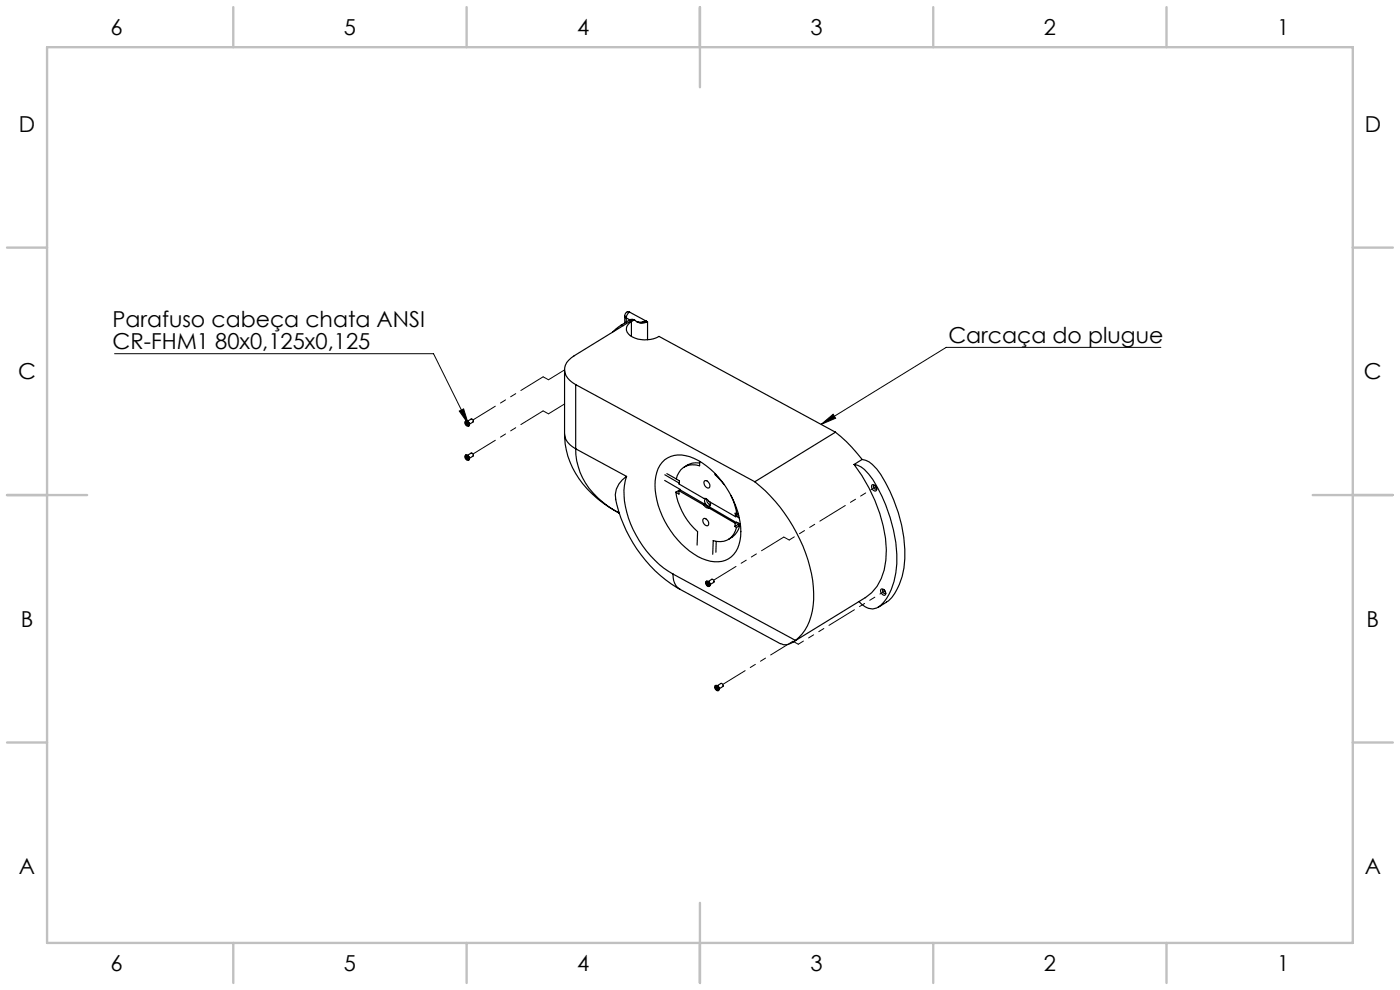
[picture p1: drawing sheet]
<svg xmlns="http://www.w3.org/2000/svg" width="297mm" height="210mm" viewBox="0 0 297 210" stroke-linecap="round" stroke-linejoin="round" font-family="sans-serif">
<path d="M24.3 75h67.7l7.3 14.9M246.3 73.7h-45.6l-26.5 16.3M97.4 87.2l1-.5 .9 3.2zM174.2 90l2.5-2.1 .6 .8z" fill="none" stroke="#000" stroke-width=".21"/>
<g fill="none" stroke="#c0c0c0" stroke-width=".5">
<path d="M10 10h277v190h-277zM49.5 1.5v8.5M99 1.5v8.5M148.5 1.5v17M198 1.5v8.5M247.5 1.5v8.5M1.5 52.5h8.5M287 52.5h8.5M1.5 105h17M278.5 105h17M1.5 157.5h8.5M287 157.5h8.5"/>
<path d="M148.5 191.5v17M49.5 200v8.5M99 200v8.5M198 200v8.5M247.5 200v8.5"/>
</g>
<path d="M174.2 90l2.5-2.1 .6 .8zM97.4 87.2l1-.5 .9 3.2z" fill="#000"/>
<g fill="none" stroke="#000" stroke-width=".25">
<path d="M119.8 78.4v13.6a18.1 18.1 0 0 0 8.2 14.7l3.3 2.1M131.7 69l-1.7 1.4M131.7 69l.5 .1M132.2 69.1l-10.4 6.4a3.1 3.1 0 0 0-1.7 4.2 5.1 5.1 0 0 0 2 1.9M132.5 67l.4 .4M132.5 67v1.5M132.9 67.4l.7 .4M132.9 67.4v.9M133.6 67.9l.5-.2 .4 .2M133.6 66.2a.75 .75 0 0 0-1.1 .8M133.6 66.2a1.6 1.6 0 0 0-.7 1.2M133.6 67.9h.5"/>
<path d="M133.6 67.9l-1.9 1.1M133.6 66.2l3.5 1.9M133.9 68.2a1.72 1.72 0 0 0-1 1.7 1.72 1.72 0 0 0 1.2 1.6 6.2 6.2 0 0 0 5.7-.1l37.4 20.3M133.9 68.2v3.2M134.1 67.9l.2 .1M134.1 67.9l-1.9 1.2M134.3 68l.4-.1a2.37 2.37 0 0 0 2.7 .4M134.3 68l-.4 .2M134.5 67.9h-.4M134.5 67.9l.2 .1M136.4 68.2l-1.2 .1M137.1 68.1l-.6 .1"/>
<path d="M137.1 68.1l.1 .1M137.2 68.2l-1.1 .2-1-.1M137.2 68.2l.2 .1M137.4 68.3v3.8M98.6 89.5a.62 .62 0 0 1 .8 .1 .62 .62 0 0 1 0 .8h-.3l-.4-.3zM98.6 96.7a.6 .6 0 0 1 .8 .1 .6 .6 0 0 1 0 .8l-.5-.1-.3-.4zM98.7 89.4a.64 .64 0 0 1 .8 .2 .64 .64 0 0 1-.1 .8M98.7 96.6a.63 .63 0 0 1 .7 .3 .63 .63 0 0 1 0 .7M98.8 89.8l.2 .1M98.8 97l.2 .1M99 89.7v-.2l.2 .1v.2M99 96.9v-.2l.2 .1v.2"/>
<path d="M99 89.7l-.2-.1v.2M99 89.9v.3M99 97.1v.3M99 96.9l-.2-.1v.2M99.2 89.4l.7-.5a.42 .42 0 0 1 .4 .6l-.7 .5M99.2 96.6l.7-.5a.4 .4 0 0 1 .5 .2 .4 .4 0 0 1-.1 .5l-.7 .4M99.2 90v.2h-.2M99.2 97.3v.2l-.2-.1M99.2 89.8l.1 .3-.1-.1M99.2 97l.1 .4-.1-.1M99.2 89.7h-.2M99.2 89.7l-.4 .1"/>
<path d="M99.2 89.8l-.2 .1M99.2 96.9h-.2M99.2 97h-.4M99.2 97l-.2 .1M99.2 89.8l-.2 .4M99.2 97.1l-.2 .3M99.3 89.4l.3 .5M99.3 96.7l.3 .4M99.3 89.9l-.1 .1M99.3 97.1l-.1 .2M119.8 92.1v.1a4 4 0 0 0 2.3 3M122.1 95.2a14.6 14.6 0 0 0 6.9 12.2l2.2 1.4"/>
<path d="M122.1 95.2l10.8 5.9M122.1 81.6v13.6M122.1 81.6l38 20.6M140.5 98.1a5.3 5.3 0 0 1 5.8-1.2 18.1 18.1 0 0 1 10.5 12.7 9.3 9.3 0 0 1-1.2 8 5.2 5.2 0 0 1-5.8 1.2 17.5 17.5 0 0 1-9.8-10.5 11.3 11.3 0 0 1 0-9.6zM148.4 98.2h-.1a3.9 3.9 0 0 0-3.2 .9M148.4 97.9v.9a3.6 3.6 0 0 0-4.9 2.8M177.2 91.7a31.4 31.4 0 0 1 5.7 5.8M177.2 91.7l-17.1 10.5M181.2 98.5a4.7 4.7 0 0 1 3.1 2.1 32 32 0 0 1 6 19 12.8 12.8 0 0 1-3.5 8.9 3.1 3.1 0 0 1-4.6-.9M181.2 98.5a33.1 33.1 0 0 1 6.8 18.1 12.4 12.4 0 0 1-3.1 9.1l-1.3 1.1M182.9 97.5a4.6 4.6 0 0 1 3.1 2 31.2 31.2 0 0 1 5.8 21 12.3 12.3 0 0 1-3.3 7l-2.1 1.3M182.9 97.5l-1.7 1"/>
<path d="M130.6 105.9a29 29 0 0 0 13.6 19.1M131.2 108.8l.2 .1M131.2 108.8h.1M132.9 101.1a15.2 15.2 0 0 0 1.4 11.2 21.4 21.4 0 0 0 8.5 9.5M132.9 101.1a4.8 4.8 0 0 0-2.3 4.8M141 101.9l3.3 2M141 100.7l3.1 1.8M141.5 100.5l2 1.1M143.4 104.4a14.4 14.4 0 0 0 4.6 8.4l-.1 2.8M143.5 101.6l.6 .4v.7l5.3 3.1a.99 .99 0 0 1 1 .6l5.6 3.2M144 104.1v.7l-.6-.4M144 104.1l5.3 3"/>
<path d="M144.1 104l-.7 .4M144.1 104h.1M144.3 103.9l5.3 3.1M144.3 103.9l-.3 .2M149.3 110a1.02 1.02 0 0 1 .9 1.5 .95 .95 0 0 1-.9-.5 .95 .95 0 0 1 0-1zM149.3 107.1a1 1 0 0 0 1.1 .6M149.5 101.9a1.06 1.06 0 0 1 1 1.6 .97 .97 0 0 1-1-.5 .97 .97 0 0 1 0-1.1zM149.6 107a1.07 1.07 0 0 0 1 .6M149.6 107l-.3 .1M149.8 105.8a.9 .9 0 0 0-.3 1 .9 .9 0 0 0 .9 .6 .55 .55 0 0 0 .2-.9M149.9 105.9l.1 .6 .4 .5 .3 .1M150.4 107.7l5.6 3.3"/>
<path d="M150.6 107.6l5.6 3.3M150.6 107.6l-.2 .1M150.7 106.8l-.2 .2M151.7 100.7l1.9 2.1M151.7 100.5v.2M151.9 100.6l-.2 .1M151.9 114.9v2.2M155.1 105.2a12.7 12.7 0 0 1 1.2 3.9M155.9 111.7l.3 .2M156 111l-.1 .7M156.2 110.9l.9 .3M156.2 111.9a3.6 3.6 0 0 1-4.9 2.8l-.1 2.9"/>
<path d="M156.2 110.9l-.2 .1M156.3 109.6h-.3M156.3 109.6l.5 .3M156.3 109.1l-.3-.2v.7M156.6 111.3l-.7 .4M156.6 111.3l.3 .2M156.6 108.9l-.3 .2M156.6 111v.3M156.7 109.3l-.4 .3M156.9 111.5a4.1 4.1 0 0 1-2.3 2.9M156.9 111.5l-.7 .4M160.1 102.2a34 34 0 0 1 12.4 22.3 13 13 0 0 1-3 10.7l-.7 .6"/>
<path d="M185 102.8a.86 .86 0 0 1 .8 1.3 .86 .86 0 0 1-.8-1.3zM185.6 103h-.1a.41 .41 0 0 0-.1 .5 .41 .41 0 0 0 .5 .2v-.2M142.8 121.8a3.5 3.5 0 0 0 1.4 3.2M142.8 121.8l26 14M144.2 125l21.4 11.6M149.7 123.5a.56 .56 0 0 1 .7 .2 .56 .56 0 0 1-.1 .7l-.5-.4zM149.8 123.4a.63 .63 0 0 1 .7 .2 .63 .63 0 0 1 0 .8M149.8 123.8l.2 .1M150 123.7l-.2-.1v.2M150 123.9v.2M150.2 124v.2l-.2-.1M150.2 123.6v.2"/>
<path d="M150.2 123.8l.2 .1v.2l-.2-.1M150.2 123.6l-.2-.1v.2M150.2 123.6l-.2 .1M150.2 123.7l-.4 .1M150.2 123.8l-.2 .1M150.2 123.4l.8-.5a.44 .44 0 0 1 .4 .6l-.8 .5M150.3 123.9l-.3 .2M150.3 123.4l.3 .5M150.4 123.9l-.2 .1M168.8 135.8a2.84 2.84 0 0 1-3.2 .7M183.6 126.7l-15.4 9.5M186.8 125.1a.76 .76 0 0 1 1 .2 .76 .76 0 0 1-.1 1 .94 .94 0 0 1-.9-1.2z"/>
<path d="M187.6 125.2l-.2-.1a.41 .41 0 0 0-.1 .5 .41 .41 0 0 0 .5 .2l.1-.1M187.9 125.6v.1M151.7 145.4a.71 .71 0 0 1 .7 1.1 .71 .71 0 0 1-.7-1.1zM151.7 145.4a.64 .64 0 0 1 .8 .3 .64 .64 0 0 1-.1 .8M151.8 145.9l.2 .1M152 145.8v-.2l.3 .4M152 146v.3M152 145.8l-.2-.1v.2M152.2 146.1v.3l-.2-.1M152.2 145.8h-.2M152.2 145.8l-.4 .1M152.2 145.9l-.2 .1"/>
<path d="M152.2 145.4l.7-.4a.43 .43 0 0 1 .4 .2 .43 .43 0 0 1 .1 .4l-.8 .5M152.2 146l-.2 .3M152.3 145.5l.2 .5M152.3 146l-.1 .1M152.3 146v.2l-.1-.1"/>
</g>
<path d="M115.2 79.9l1.2 .7M115.2 87.2l1.2 .6M116.4 87.8l3.4-2.1M116.4 80.6l3.4-2.1M166.3 113.9l1.1 .6M185.8 103.2l-.2 .2M150.6 123.8l-.2-.3M168.2 136l1.2 .7M187.8 125.3l-.2 .2M152.5 145.9l-.1-.3" fill="none" stroke="#000" stroke-width=".21" stroke-dasharray="6.3 1.3 1.3 1.3 1.3 1.3"/>
<path d="M167.4 114.5l18.4-11.3M169.4 136.7l18.4-11.4" fill="none" stroke="#000" stroke-width=".21" stroke-dasharray="6.3 1.3 1.3 1.3 1.3 1.3" stroke-dashoffset="5.1"/>
<path d="M100.4 96.3l14.8-9.1M100.4 89.1l14.8-9.2M151.4 123.1l14.9-9.2M153.4 145.2l14.8-9.2" fill="none" stroke="#000" stroke-width=".21" stroke-dasharray="6.3 1.3 1.3 1.3 1.3 1.3" stroke-dashoffset=".8"/>
<g font-size="4.7">
<text x="23.5" y="7.4">6</text>
<text x="73" y="7.4">5</text>
<text x="122.5" y="7.4">4</text>
<text x="172" y="7.4">3</text>
<text x="221.5" y="7.4">2</text>
<text x="271" y="7.4">1</text>
<text x="4" y="27.9">D</text>
<text x="289.5" y="27.9">D</text>
<text x="23.9" y="69.4">Parafuso cabeça chata ANSI</text>
<text x="23.9" y="74">CR-FHM1 80x0,125x0,125</text>
<text x="201.2" y="72.7">Carcaça do plugue</text>
<text x="3.9" y="80.4">C</text>
<text x="289.4" y="80.4">C</text>
<text x="4.4" y="132.9">B</text>
<text x="289.9" y="132.9">B</text>
<text x="4" y="185.4">A</text>
<text x="289.5" y="185.4">A</text>
<text x="23.5" y="205.9">6</text>
<text x="73" y="205.9">5</text>
<text x="122.5" y="205.9">4</text>
<text x="172" y="205.9">3</text>
<text x="221.5" y="205.9">2</text>
<text x="271" y="205.9">1</text>
</g>
</svg>
